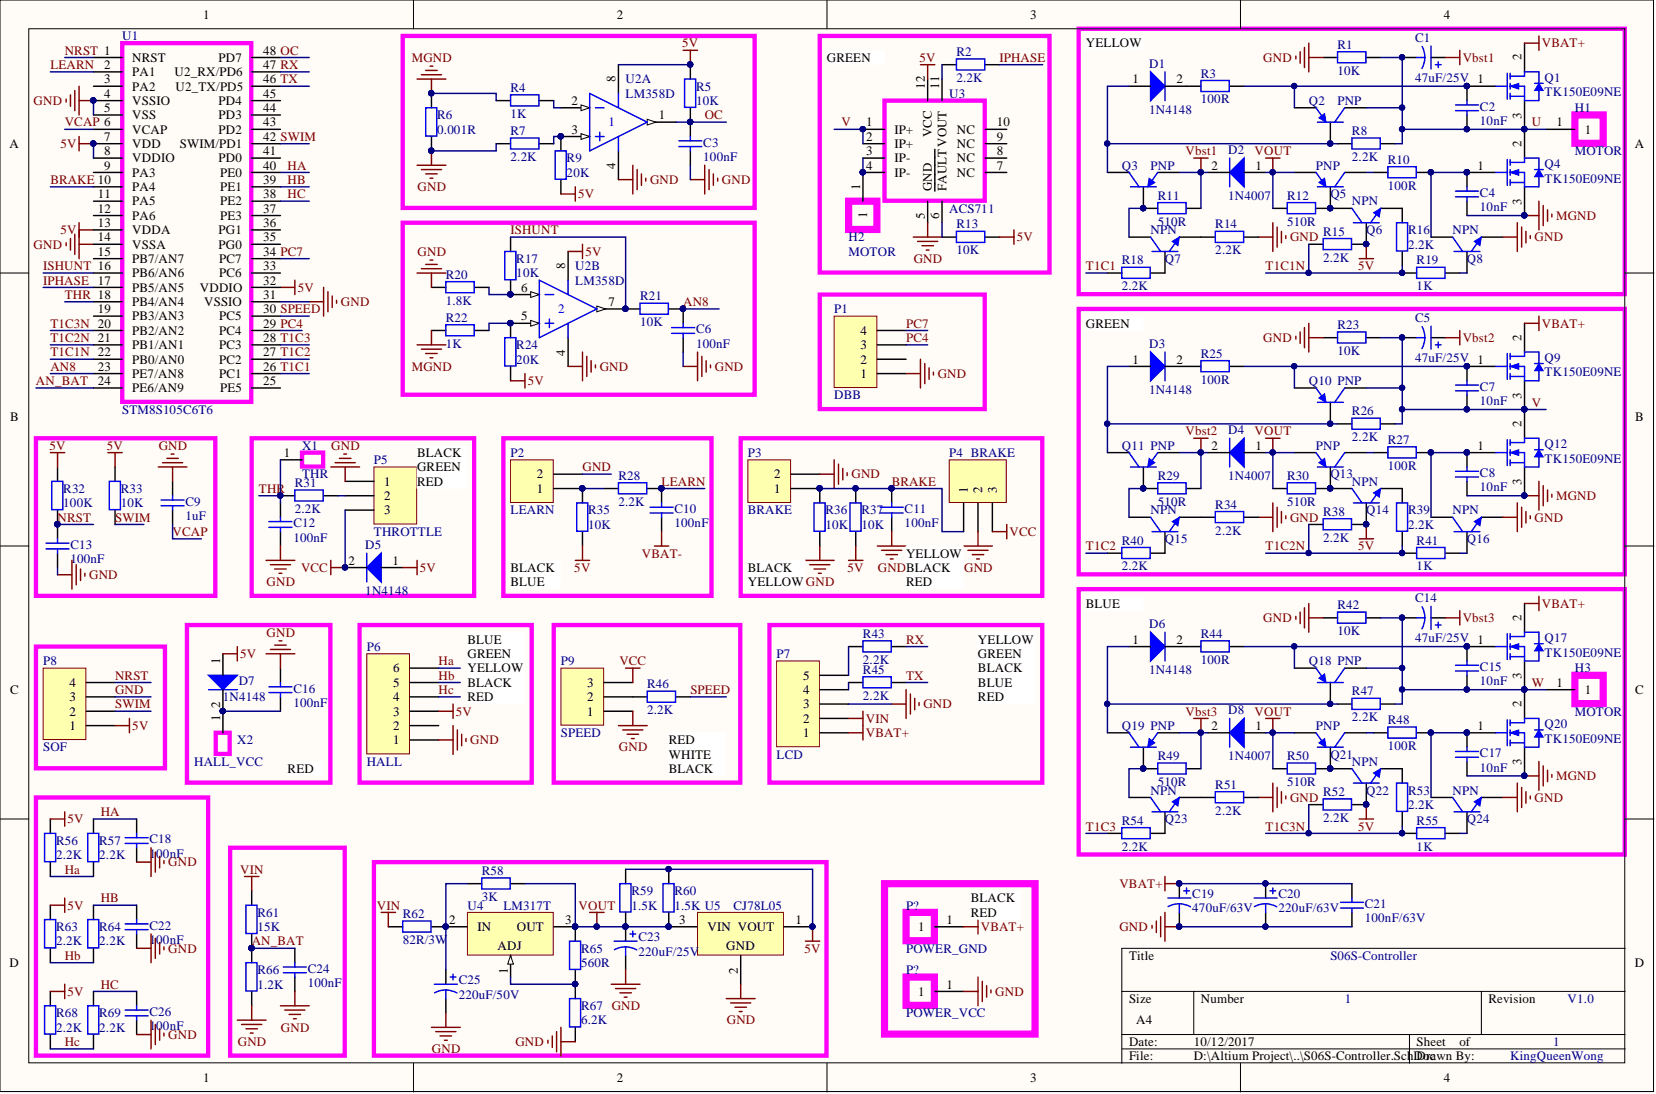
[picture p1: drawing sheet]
# Altium project S06S-Controller.PrjPcb
1 sheet, 148 parts. Net scope: global (net labels, ports and power ports of the same name join across sheets).
Board file: S06S-Controller.PcbDoc

## Sheet S06S-Controller.SchDoc
size A4

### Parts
(Parts that share a designator on the sheet are numbered #1, #2 ... from top to bottom, then left to right.)
C1  value 47uF/25V  [RB7.6-15]  (hidden comment: Cap Pol1)
C2  value 10nF  [0603C]  (hidden comment: Cap)
C3  value 100nF  [0603C]  (hidden comment: Cap)
C4  value 10nF  [0603C]  (hidden comment: Cap)
C5  value 47uF/25V  [RB7.6-15]  (hidden comment: Cap Pol1)
C6  value 100nF  [0603C]  (hidden comment: Cap)
C7  value 10nF  [0603C]  (hidden comment: Cap)
C8  value 10nF  [0603C]  (hidden comment: Cap)
C9  value 1uF  [0603C]  (hidden comment: Cap)
C10  value 100nF  [0603C]  (hidden comment: Cap)
C11  value 100nF  [0603C]  (hidden comment: Cap)
C12  value 100nF  [0603C]  (hidden comment: Cap)
C13  value 100nF  [0603C]  (hidden comment: Cap)
C14  value 47uF/25V  [RB7.6-15]  (hidden comment: Cap Pol1)
C15  value 10nF  [0603C]  (hidden comment: Cap)
C16  value 100nF  [0603C]  (hidden comment: Cap)
C17  value 10nF  [0603C]  (hidden comment: Cap)
C18  value 100nF  [0603C]  (hidden comment: Cap)
C19  value 470uF/63V  [RB7.6-15]  (hidden comment: Cap Pol1)
C20  value 220uF/63V  [RB7.6-15]  (hidden comment: Cap Pol1)
C21  value 100nF/63V  [0603C]  (hidden comment: Cap)
C22  value 100nF  [0603C]  (hidden comment: Cap)
C23  value 220uF/25V  [RB7.6-15]  (hidden comment: Cap Pol1)
C24  value 100nF  [0603C]  (hidden comment: Cap)
C25  value 220uF/50V  [RB7.6-15]  (hidden comment: Cap Pol1)
C26  value 100nF  [0603C]  (hidden comment: Cap)
D1  1N4148  [SOD80C]
D2  1N4007  [SOD80C]
D3  1N4148  [SOD80C]
D4  1N4007  [SOD80C]
D5  1N4148  [SOD80C]
D6  1N4148  [SOD80C]
D7  1N4148  [SOD80C]
D8  1N4007  [SOD80C]
H1  MOTOR  [MOTOR]
H2  MOTOR  [MOTOR]
H3  MOTOR  [MOTOR]
P1  DBB  [HDR1X4]
P2  LEARN  [HDR1X2]
P3  BRAKE  [HDR1X2]
P4  BRAKE  [HDR1X3]
P5  THROTTLE  [HDR1X3]
P6  HALL  [HDR1X6]
P7  LCD  [HDR1X5]
P8  SOF  [HDR1X4]
P9  SPEED  [HDR1X3]
P?#1  POWER_GND  [POWER]
P?#2  POWER_VCC  [POWER]
Q1  TK150E09NE  [TO220ABN]
Q2  PNP  [SOT23]
Q3  PNP  [SOT23]
Q4  TK150E09NE  [TO220ABN]
Q5  PNP  [SOT23]
Q6  NPN  [SOT23]
Q7  NPN  [SOT23]
Q8  NPN  [SOT23]
Q9  TK150E09NE  [TO220ABN]
Q10  PNP  [SOT23]
Q11  PNP  [SOT23]
Q12  TK150E09NE  [TO220ABN]
Q13  PNP  [SOT23]
Q14  NPN  [SOT23]
Q15  NPN  [SOT23]
Q16  NPN  [SOT23]
Q17  TK150E09NE  [TO220ABN]
Q18  PNP  [SOT23]
Q19  PNP  [SOT23]
Q20  TK150E09NE  [TO220ABN]
Q21  PNP  [SOT23]
Q22  NPN  [SOT23]
Q23  NPN  [SOT23]
Q24  NPN  [SOT23]
R1  value 10K  [0603R]  (hidden comment: Res2)
R2  value 2.2K  [0603R]  (hidden comment: Res2)
R3  value 100R  [0603R]  (hidden comment: Res2)
R4  value 1K  [0603R]  (hidden comment: Res2)
R5  value 10K  [0603R]  (hidden comment: Res2)
R6  value 0.001R  [0603R]  (hidden comment: Res2)
R7  value 2.2K  [0603R]  (hidden comment: Res2)
R8  value 2.2K  [0603R]  (hidden comment: Res2)
R9  value 20K  [0603R]  (hidden comment: Res2)
R10  value 100R  [0603R]  (hidden comment: Res2)
R11  value 510R  [0603R]  (hidden comment: Res2)
R12  value 510R  [0603R]  (hidden comment: Res2)
R13  value 10K  [0603R]  (hidden comment: Res2)
R14  value 2.2K  [0603R]  (hidden comment: Res2)
R15  value 2.2K  [0603R]  (hidden comment: Res2)
R16  value 2.2K  [0603R]  (hidden comment: Res2)
R17  value 10K  [0603R]  (hidden comment: Res2)
R18  value 2.2K  [0603R]  (hidden comment: Res2)
R19  value 1K  [0603R]  (hidden comment: Res2)
R20  value 1.8K  [0603R]  (hidden comment: Res2)
R21  value 10K  [0603R]  (hidden comment: Res2)
R22  value 1K  [0603R]  (hidden comment: Res2)
R23  value 10K  [0603R]  (hidden comment: Res2)
R24  value 20K  [0603R]  (hidden comment: Res2)
R25  value 100R  [0603R]  (hidden comment: Res2)
R26  value 2.2K  [0603R]  (hidden comment: Res2)
R27  value 100R  [0603R]  (hidden comment: Res2)
R28  value 2.2K  [0603R]  (hidden comment: Res2)
R29  value 510R  [0603R]  (hidden comment: Res2)
R30  value 510R  [0603R]  (hidden comment: Res2)
R31  value 2.2K  [0603R]  (hidden comment: Res2)
R32  value 100K  [0603R]  (hidden comment: Res2)
R33  value 10K  [0603R]  (hidden comment: Res2)
R34  value 2.2K  [0603R]  (hidden comment: Res2)
R35  value 10K  [0603R]  (hidden comment: Res2)
R36  value 10K  [0603R]  (hidden comment: Res2)
R37  value 10K  [0603R]  (hidden comment: Res2)
R38  value 2.2K  [0603R]  (hidden comment: Res2)
R39  value 2.2K  [0603R]  (hidden comment: Res2)
R40  value 2.2K  [0603R]  (hidden comment: Res2)
R41  value 1K  [0603R]  (hidden comment: Res2)
R42  value 10K  [0603R]  (hidden comment: Res2)
R43  value 2.2K  [0603R]  (hidden comment: Res2)
R44  value 100R  [0603R]  (hidden comment: Res2)
R45  value 2.2K  [0603R]  (hidden comment: Res2)
R46  value 2.2K  [0603R]  (hidden comment: Res2)
R47  value 2.2K  [0603R]  (hidden comment: Res2)
R48  value 100R  [0603R]  (hidden comment: Res2)
R49  value 510R  [0603R]  (hidden comment: Res2)
R50  value 510R  [0603R]  (hidden comment: Res2)
R51  value 2.2K  [0603R]  (hidden comment: Res2)
R52  value 2.2K  [0603R]  (hidden comment: Res2)
R53  value 2.2K  [0603R]  (hidden comment: Res2)
R54  value 2.2K  [0603R]  (hidden comment: Res2)
R55  value 1K  [0603R]  (hidden comment: Res2)
R56  value 2.2K  [0603R]  (hidden comment: Res2)
R57  value 2.2K  [0603R]  (hidden comment: Res2)
R58  value 3K  [0603R]  (hidden comment: Res2)
R59  value 1.5K  [0603R]  (hidden comment: Res2)
R60  value 1.5K  [0603R]  (hidden comment: Res2)
R61  value 15K  [0603R]  (hidden comment: Res2)
R62  value 82R/3W  [0603R]  (hidden comment: Res2)
R63  value 2.2K  [0603R]  (hidden comment: Res2)
R64  value 2.2K  [0603R]  (hidden comment: Res2)
R65  value 560R  [0603R]  (hidden comment: Res2)
R66  value 1.2K  [0603R]  (hidden comment: Res2)
R67  value 6.2K  [0603R]  (hidden comment: Res2)
R68  value 2.2K  [0603R]  (hidden comment: Res2)
R69  value 2.2K  [0603R]  (hidden comment: Res2)
U1  STM8S105C6T6  [TQFP-48]
U2  LM358D  [751-02_N]  (parts A,B of 2)
U3  ACS711  [QFN12]
U4  LM317T  [TO220ABN]
U5  CJ78L05  [TO-92]
X1  THR  [HDR1X1]
X2  HALL_VCC  [HDR1X1]

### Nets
5V: D5.1 D7.1 P6.3 P8.1 Q6.2(B) Q14.2(B) Q22.2(B) R5.2 R9.1 R13.1 R15.2 R24.1 R32.1 R33.1 R35.1 R37.1 R38.2 R52.2 R56.1 R59.2 R60.2 R63.1 R68.1 U1.7(VDD) U1.8(VDDIO) U1.13(VDDA) U1.32(VDDIO) U2.8(V+) U3.12(VCC) U5.1(VOUT)
GND: C3.2 C6.2 C9.1 C11.2 C12.2 C13.2 C16.2 C18.2 C19.2 C20.2 C21.2 C22.2 C23.2 C24.2 C25.2 C26.2 P1.1 P2.2 P3.2 P4.2 P5.1 P6.1 P7.3 P8.3 P9.1 P?#2.1 Q8.3(E) Q16.3(E) Q24.3(E) R1.2 R6.2 R7.2 R14.1 R20.2 R23.2 R34.1 R36.1 R42.2 R51.1 R66.1 R67.2 U1.4(VSSIO) U1.5(VSS) U1.14(VSSA) U1.31(VSSIO) U2.4(V-) U3.5(GND) U5.2(GND)
MGND: C4.2 C8.2 C17.2 Q4.3(SOURCE) Q12.3(SOURCE) Q20.3(SOURCE) R4.2 R6.1 R22.2
VBAT+: C19.1 C20.1 C21.1 P7.1 P?#1.1 Q1.2(DRAIN) Q9.2(DRAIN) Q17.2(DRAIN)
VBAT-: C10.2
Vbst1: C1.1 D2.2 Q3.3(E) R11.1
Vbst2: C5.1 D4.2 Q11.3(E) R29.1
Vbst3: C14.1 D8.2 Q19.3(E) R49.1
VCC: D5.2 P4.3 P5.3 P9.3
VIN: P7.2 R61.2 R62.1
VOUT: C23.1 D2.1 D4.1 D8.1 Q5.3(E) Q13.3(E) Q21.3(E) R12.2 R30.2 R50.2 R58.1 R59.1 R60.1 R65.1 U4.3(OUT) U5.3(VIN)
AN8: C6.1 R21.2 U1.23(PE7/AN8)
AN_BAT: C24.1 R61.1 R66.2 U1.24(PE6/AN9)
BRAKE: C11.1 P3.1 P4.1 R36.2 R37.2 U1.10(PA4)
HA: C18.1 P6.6 R56.2 R57.1 R57.2 U1.40(PE0)
HB: C22.1 P6.5 R63.2 R64.1 R64.2 U1.39(PE1)
HC: C26.1 P6.4 R68.2 R69.1 R69.2 U1.38(PE2)
IPHASE: R2.1 U1.17(PB5/AN5)
ISHUNT: R17.2 R21.1 U1.16(PB6/AN6) U2.7(OUT)
LEARN: C10.1 R28.2 U1.2(PA1)
NRST: C13.1 P8.4 R32.2 U1.1(NRST)
OC: C3.1 R5.1 U1.48(PD7) U2.1(OUT)
PC4: P1.3 U1.29(PC4)
PC7: P1.4 U1.34(PC7)
RX: R43.2 U1.47(U2_RX/PD6)
SPEED: R46.2 U1.30(PC5)
SWIM: P8.2 R33.2 U1.42(SWIM/PD1)
T1C1: R18.1 U1.26(PC1)
T1C1N: R15.1 R16.1 R19.1 U1.22(PB0/AN0)
T1C2: R40.1 U1.27(PC2)
T1C2N: R38.1 R39.1 R41.1 U1.21(PB1/AN1)
T1C3: R54.1 U1.28(PC3)
T1C3N: R52.1 R53.1 R55.1 U1.20(PB2/AN2)
THR: C12.1 R31.1 U1.18(PB4/AN4) X1.1
TX: R45.2 U1.46(U2_TX/PD5)
U: C1.2 C2.2 H1.1 Q1.3(SOURCE) Q2.1(C) Q4.2(DRAIN) R1.1 R8.2
V: C5.2 C7.2 Q9.3(SOURCE) Q10.1(C) Q12.2(DRAIN) R23.1 R26.2 U3.1(IP+) U3.2(IP+)
VCAP: C9.2 U1.6(VCAP)
W: C14.2 C15.2 H3.1 Q17.3(SOURCE) Q18.1(C) Q20.2(DRAIN) R42.1 R47.2
NetC2_1: C2.1 Q1.1(GATE) Q2.3(E) R3.1
NetC4_1: C4.1 Q4.1(GATE) Q8.1(C) R10.1
NetC7_1: C7.1 Q9.1(GATE) Q10.3(E) R25.1
NetC8_1: C8.1 Q12.1(GATE) Q16.1(C) R27.1
NetC15_1: C15.1 Q17.1(GATE) Q18.3(E) R44.1
NetC16_1: C16.1 D7.2 X2.1
NetC17_1: C17.1 Q20.1(GATE) Q24.1(C) R48.1
NetC25_1: C25.1 R58.2 R62.2 U4.2(IN)
NetD1_1: D1.1 Q2.2(B) Q3.1(C) R8.1
NetD1_2: D1.2 R3.2
NetD3_1: D3.1 Q10.2(B) Q11.1(C) R26.1
NetD3_2: D3.2 R25.2
NetD6_1: D6.1 Q18.2(B) Q19.1(C) R47.1
NetD6_2: D6.2 R44.2
NetH2_1: H2.1 U3.3(IP-) U3.4(IP-)
NetP2_1: P2.1 R28.1 R35.2
NetP5_2: P5.2 R31.2
NetP7_4: P7.4 R45.1
NetP7_5: P7.5 R43.1
NetP9_2: P9.2 R46.1
NetQ3_2: Q3.2(B) Q7.1(C) R11.2
NetQ5_1: Q5.1(C) R10.2
NetQ5_2: Q5.2(B) Q6.1(C) R12.1
NetQ6_3: Q6.3(E) R16.2
NetQ7_2: Q7.2(B) R18.2
NetQ7_3: Q7.3(E) R14.2
NetQ8_2: Q8.2(B) R19.2
NetQ11_2: Q11.2(B) Q15.1(C) R29.2
NetQ13_1: Q13.1(C) R27.2
NetQ13_2: Q13.2(B) Q14.1(C) R30.1
NetQ14_3: Q14.3(E) R39.2
NetQ15_2: Q15.2(B) R40.2
NetQ15_3: Q15.3(E) R34.2
NetQ16_2: Q16.2(B) R41.2
NetQ19_2: Q19.2(B) Q23.1(C) R49.2
NetQ21_1: Q21.1(C) R48.2
NetQ21_2: Q21.2(B) Q22.1(C) R50.1
NetQ22_3: Q22.3(E) R53.2
NetQ23_2: Q23.2(B) R54.2
NetQ23_3: Q23.3(E) R51.2
NetQ24_2: Q24.2(B) R55.2
NetR2_2: R2.2 U3.11(VOUT)
NetR4_1: R4.1 U2.2(IN-)
NetR7_1: R7.1 R9.2 U2.3(IN+)
NetR13_2: R13.2 U3.6(~{FAULT})
NetR17_1: R17.1 R20.1 U2.6(IN-)
NetR22_1: R22.1 R24.2 U2.5(IN+)
NetR65_2: R65.2 R67.1 U4.1(ADJ)

Not connected (* = marked no-connect by the designer): P1 2; P6 2; U1 3(PA2) 9(PA3) 11(PA5) 12(PA6) 15(PB7/AN7) 19(PB3/AN3) 25(PE5) 33(PC6) 35(PG0) 36(PG1) 37(PE3) 41(PD0) 43(PD2) 44(PD3) 45(PD4); U3 7(NC) 8(NC) 9(NC) 10(NC)

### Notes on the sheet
- (near U3) GREEN
- (near D1) YELLOW
- GREEN
- (near P5) BLACK
  GREEN
  RED
- (near R35) BLACK
  BLUE
- (near R36) BLACK
  YELLOW
- YELLOW
  BLACK
  RED
- BLUE
- BLUE
  GREEN
  YELLOW
  BLACK
  RED
- YELLOW
  GREEN
  BLACK
  BLUE
  RED
- RED
- (near R46) RED
  WHITE
  BLACK
- (near P?#1) BLACK
  RED
- (near C21) S06S-Controller
- 1
- V1.0
- KingQueenWong
